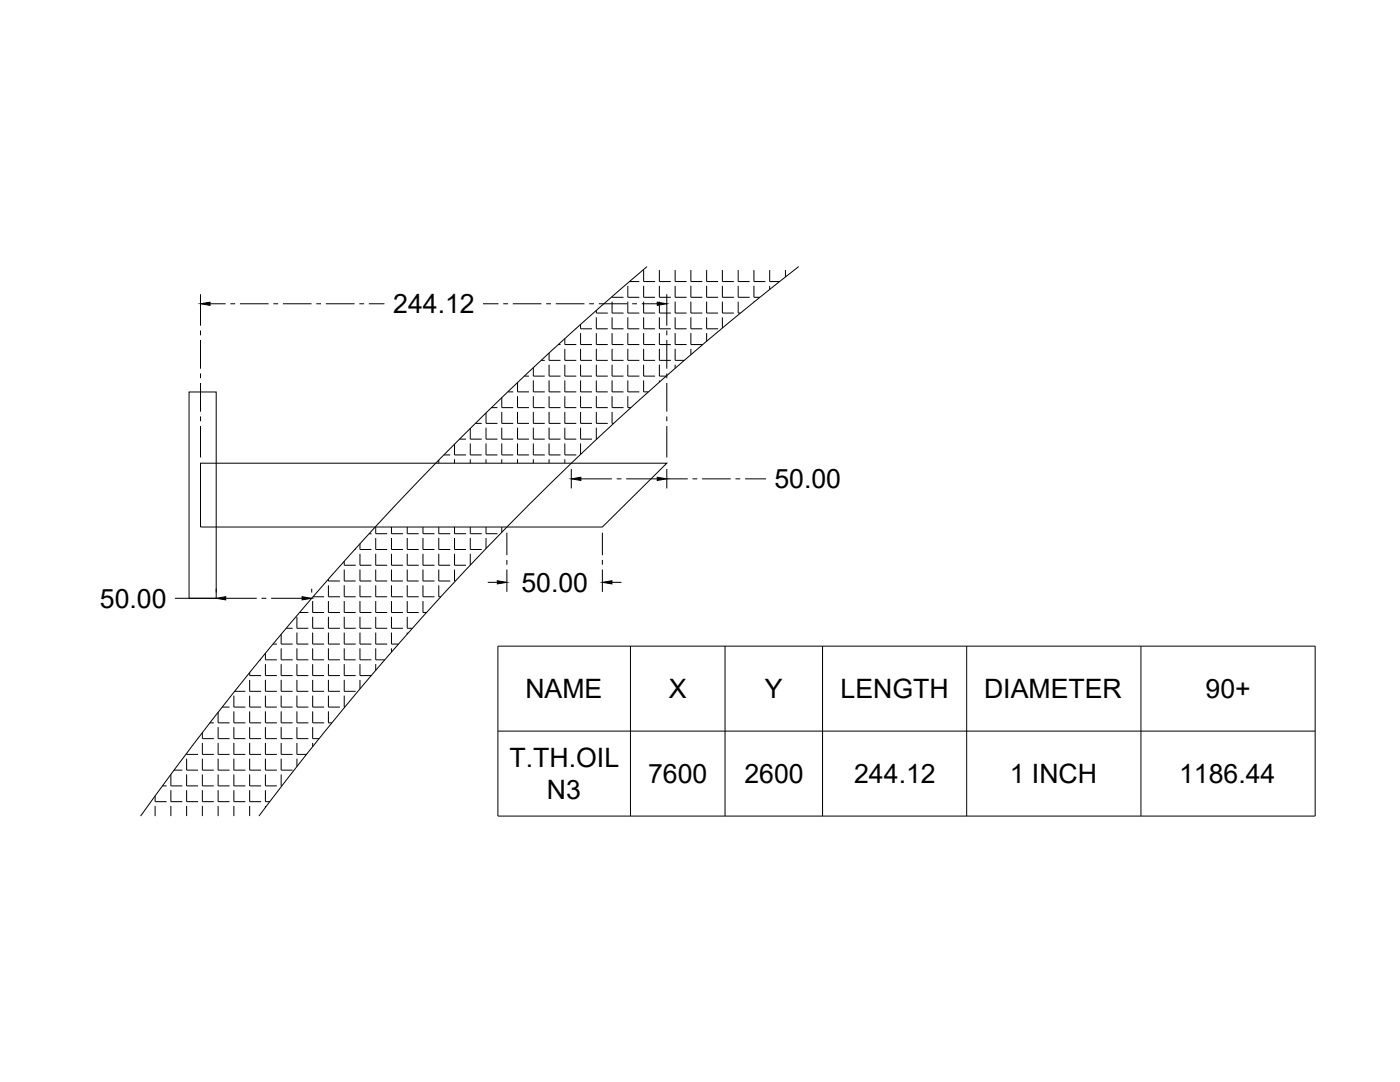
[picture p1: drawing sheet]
<svg xmlns="http://www.w3.org/2000/svg" width="279mm" height="216mm" viewBox="0 0 279 216" stroke-linecap="round" stroke-linejoin="round" font-family="sans-serif">
<!-- layer: 0 -->
<g fill="none" stroke="#000" stroke-width=".2">
<path d="M40 58.7v6.3M122.2 59.2v.1h2.2M125.3 57v2.3h2.3M125.6 56.2h2M128.4 53.9v2.3h2.3M128.4 57v2.3h2.3M129.1 53.2a597.7 597.7 0 0 0-101 109.6M131.6 53.9v2.3h2.3M131.6 57v2.3h2.3M133.1 58.7v6.3M134.7 53.9v2.3h2.3M134.7 57v2.3h2.3"/>
<path d="M137.9 53.9v2.3h2.3M137.9 57v2.3h2.3M141 53.9v2.3h2.3M141 57v2.3h2.3M144.2 53.9v2.3h2.3M144.2 57v2.3h2.3M147.3 53.9v2.3h2.3M147.3 57v2.3h2.3M150.5 53.9v2.3h2.2M150.5 57v2.3h1.1M153.6 53.9v2.3h2M153.6 57v.8"/>
<path d="M156.7 53.9v1.4M159.4 53.2a579.3 579.3 0 0 0-107.7 109.6M37.7 78.2h5.4v41.2h-5.4zM40 65.9v1M40 67.9v5.7M40 74.5v1M40 76.4v5.7M41.9 60.6h3.1M46 60.6h.9M47.9 60.6h5.7M54.6 60.6h.9M56.5 60.6h5.7"/>
<path d="M63.1 60.6h1M65 60.6h5.8M71.7 60.6h1M73.6 60.6h3.1M96.4 60.6h3.1M100.1 79.3v2h2.3M100.4 60.6h1M101.3 78.2h1.1M102.3 60.6h5.8M103.3 76.3v1.9h2.3M103.3 79.1v2.2h2.3M104.6 75h1"/>
<path d="M106.4 73.4v1.6h2.3M106.4 75.9v2.3h2.3M106.4 79.1v2.2h2.3M108 71.9h.7M109 60.6h1M109.6 70.4v1.5h2.3M109.6 72.8v2.2h2.3M109.6 75.9v2.3h2.3M109.6 79.1v2.2h2.3M110.9 60.6h5.7M111.4 68.8h.5M112.7 67.6v1.2h2.3"/>
<path d="M112.7 69.6v2.3h2.3M112.7 72.8v2.2h2.3M112.7 75.9v2.3h2.3M112.7 79.1v2.2h2.3M114.9 65.6h.1M115.9 64.7v.9h2.3M115.9 66.5v2.3h2.3M115.9 69.6v2.3h2.3M115.9 72.8v2.2h2.3M115.9 75.9v2.3h2.3M115.9 79.1v2.2h2.3M117.6 60.6h.9"/>
<path d="M119 61.9v.6h2.3M119 63.3v2.3h2.3M119 66.5v2.3h2.3M119 69.6v2.3h2.3M119 72.8v2.2h2.3M119 75.9v2.3h2.3M119 79.1v2.2h2.3M119.5 60.6h5.7M122.2 60.2v2.3h2.2M122.2 63.3v2.3h2.2M122.2 66.5v2.3h2.2M122.2 69.6v2.3h2.2"/>
<path d="M122.2 72.8v2.2h2.2M122.2 75.9v2.3h2.2M122.2 79.1v2.2h2.2M125.3 60.2v2.3h2.3M125.3 63.3v2.3h2.3M125.3 66.5v2.3h2.3M125.3 69.6v2.3h2.3M125.3 72.8v2.2h2.3M125.3 75.9v2.3h2.3M125.3 79.1v2.2h.6M126.2 60.6h.9M128.1 60.6h3.1"/>
<path d="M128.4 60.2v2.3h2.3M128.4 63.3v2.3h2.3M128.4 66.5v2.3h2.3M128.4 69.6v2.3h2.3M128.4 72.8v2.2h2.3M128.4 75.9v2.3h1M131.6 60.2v2.3h2.3M131.6 63.3v2.3h2.3M131.6 66.5v2.3h2.3M131.6 69.6v2.3h2.3M131.6 72.8v2.2h1.4M131.6 75.9v.3"/>
<path d="M133.1 65.9v1M133.1 67.9v5.7M133.1 74.5v1M133.1 76.4v5.7M134.7 60.2v2.3h2.3M134.7 63.3v2.3h2.3M134.7 66.5v2.3h2.3M134.7 69.6v2.3h1.9M134.7 72.8v.7M137.9 60.2v2.3h2.3M137.9 63.3v2.3h2.3M137.9 66.5v2.3h2.3"/>
<path d="M137.9 69.6v1.2M141 60.2v2.3h2.3M141 63.3v2.3h2.3M141 66.5v1.6M144.2 60.2v2.3h2.3M144.2 63.3v2.2M147.3 60.2v2.3h.5M150.5 60.2v.1M40 92.4h93.1l-12.9 12.8h-80.2zM40 83.1v.9M40 85v6.3M87.6 91.8v.6"/>
<path d="M88.6 90.8h1.3M90.7 88.6v2.2h2.3M90.7 91.6v.8M91.7 87.6h1.3M93.9 85.5v2.1h2.2M93.9 88.5v2.3h2.2M93.9 91.6v.8M94.9 84.5h1.2M97 82.4v2.1h2.3M97 85.3v2.3h2.3M97 88.5v2.3h2.3M97 91.6v.8"/>
<path d="M98.1 81.3h1.2M100.1 82.2v2.3h2.3M100.1 85.3v2.3h2.3M100.1 88.5v2.3h2.3M100.1 91.6v.8M103.3 82.2v2.3h2.3M103.3 85.3v2.3h2.3M103.3 88.5v2.3h2.3M103.3 91.6v.8M106.4 82.2v2.3h2.3M106.4 85.3v2.3h2.3M106.4 88.5v2.3h2.3"/>
<path d="M106.4 91.6v.8M109.6 82.2v2.3h2.3M109.6 85.3v2.3h2.3M109.6 88.5v2.3h2.3M109.6 91.6v.8M112.7 82.2v2.3h2.3M112.7 85.3v2.3h2.3M112.7 88.5v2.3h2.3M112.7 91.6v.8M114 93.6v3.9M115.9 82.2v2.3h2.3M115.9 85.3v2.3h2.3"/>
<path d="M115.9 88.5v2.2M115.9 95.5h6.2M119 82.2v2.3h2.3M119 85.3l.1 2.3M122.2 82.2v2.3h.3M123.1 95.5h.9M125 95.5h6.2M133.1 83.1v.9M133.1 85v6.3M133.1 93.6v3.9M133.1 95.5h4.2M138.2 95.5h1"/>
<path d="M140.1 95.5h5.7M146.8 95.5h.9M148.7 95.5h4.2M34.9 119.4h8.2M43.1 117.5v.7M45.1 119.4h6.1M52.2 119.4h.9M54.1 119.4h6.2M62.2 117.5v.7M62.4 119.9v2.3h2.3M62.5 119.1h2.2M65.5 115.5v.4h2.3"/>
<path d="M65.5 116.8v2.3h2.3M65.5 119.9v2.3h2.3M68.7 112v.8h2.3M68.7 113.6v2.3h2.3M68.7 116.8v2.3h2.3M68.7 119.9v2.3h2.3M70.8 109.6h.2M71.8 108.5v1.1h2.3M71.8 110.5v2.3h2.3M71.8 113.6v2.3h2.3M71.8 116.8v2.3h2.3M71.8 119.9v2.3h2.3"/>
<path d="M73.7 106.5h.4M75 105.2v1.3h2.3M75 107.4v2.2h2.3M75 110.5v2.3h2.3M75 113.6v2.3h2.3M75 116.8v2.3h2.3M75 119.9v2.3h2.3M78.1 105.2v1.3h2.3M78.1 107.4v2.2h2.3M78.1 110.5v2.3h2.3M78.1 113.6v2.3h2.3M78.1 116.8v2.3h2.3"/>
<path d="M78.1 119.9v2.3h2.3M81.3 105.2v1.3h2.3M81.3 107.4v2.2h2.3M81.3 110.5v2.3h2.3M81.3 113.6v2.3h2.3M81.3 116.8v2.3h2.3M81.3 119.9v2.3h2.3M84.4 105.2v1.3h2.3M84.4 107.4v2.2h2.3M84.4 110.5v2.3h2.3M84.4 113.6v2.3h2.3M84.4 116.8v2.3h2.3"/>
<path d="M84.4 119.9v2.3h.7M87.6 105.2v1.3h2.3M87.6 107.4v2.2h2.3M87.6 110.5v2.3h2.3M87.6 113.6v2.3h2.3M87.6 116.8v2.3h.4M90.7 105.2v1.3h2.3M90.7 107.4v2.2h2.3M90.7 110.5v2.3h2.3M90.7 113.6v2.3h.2M93.9 105.2v1.3h2.2M93.9 107.4v2.2h2.2"/>
<path d="M93.9 110.5v2.3M97 105.2v1.3h2.3M97 107.4v2.1M97.3 116.2h2M100.1 105.2v1M101.2 106.3v4.5M101.2 111.7v1M101.2 113.6v4.5M120.2 106.3v4.5M120.2 111.7v1M120.2 113.6v4.5M122.1 116.2h1.9"/>
<path d="M46.7 138.8v2.3h2.3M46.8 137.9h2.2M49.8 134.2v.6h2.3M49.8 135.7v2.2h2.3M49.8 138.8v2.3h2.3M51.9 131.7h.2M53 130.3v1.4h2.3M53 132.5v2.3h2.3M53 135.7v2.2h2.3M53 138.8v2.3h2.3M54.5 128.5h.8M56.1 126.5v2h2.3"/>
<path d="M56.1 129.4v2.3h2.3M56.1 132.5v2.3h2.3M56.1 135.7v2.2h2.3M56.1 138.8v2.3h2.3M57.1 125.4h1.3M59.3 123.1v2.3h2.2M59.3 126.2v2.3h2.2M59.3 129.4v2.3h2.2M59.3 132.5v2.3h2.2M59.3 135.7v2.2h2.2M59.3 138.8v2.3h2.2M59.8 122.2h1.7"/>
<path d="M62.4 123.1v2.3h2.3M62.4 126.2v2.3h2.3M62.4 129.4v2.3h2.3M62.4 132.5v2.3h2.3M62.4 135.7v2.2h2.3M62.4 138.8v2.3h2.3M65.5 123.1v2.3h2.3M65.5 126.2v2.3h2.3M65.5 129.4v2.3h2.3M65.5 132.5v2.3h2.3M65.5 135.7v2.2h2.3M65.5 138.8v2.3h2.3"/>
<path d="M68.7 123.1v2.3h2.3M68.7 126.2v2.3h2.3M68.7 129.4v2.3h2.3M68.7 132.5v2.3h2.3M68.7 135.7v2.2h2.3M68.7 138.8v2.3h.1M71.8 123.1v2.3h2.3M71.8 126.2v2.3h2.3M71.8 129.4v2.3h2.3M71.8 132.5v2.3h2.3M71.8 135.7v1.8M75 123.1v2.3h2.3"/>
<path d="M75 126.2v2.3h2.3M75 129.4v2.3h1.8M75 132.5v1.3M78.1 123.1v2.3h2.3M78.1 126.2v2.3h1.4M78.1 129.4v.7M81.3 123.1v2.3h1M81.3 126.2v.3M99.4 128.9h163.1v33.9h-163.1zM125.8 128.9v33.9M144.7 128.9v33.9M164.2 128.9v33.9"/>
<path d="M192.9 128.9v33.9M227.7 128.9v33.9M31 158.8v1.2h2.2M32.4 156.8h.8M34.1 154.5v2.3h2.3M34.1 157.7v2.3h2.3M34.7 153.7h1.7M37.2 150.3v.2h2.3M37.2 151.4v2.3h2.3M37.2 154.5v2.3h2.3M37.2 157.7v2.3h2.3M39.5 147.4h.1"/>
<path d="M40.4 146.2v1.2h2.3M40.4 148.2v2.3h2.3M40.4 151.4v2.3h2.3M40.4 154.5v2.3h2.3M40.4 157.7v2.3h2.3M41.9 144.2h.8M43.5 142.1v2.1h2.3M43.5 145.1v2.3h2.3M43.5 148.2v2.3h2.3M43.5 151.4v2.3h2.3M43.5 154.5v2.3h2.3M43.5 157.7v2.3h2.3"/>
<path d="M44.3 141.1h1.5M46.7 141.9v2.3h2.3M46.7 145.1v2.3h2.3M46.7 148.2v2.3h2.3M46.7 151.4v2.3h2.3M46.7 154.5v2.3h2.3M46.7 157.7v2.3h2.3M49.8 141.9v2.3h2.3M49.8 145.1v2.3h2.3M49.8 148.2v2.3h2.3M49.8 151.4v2.3h2.3M49.8 154.5v2.3h2.3"/>
<path d="M49.8 157.7v2.3h2.3M53 141.9v2.3h2.3M53 145.1v2.3h2.3M53 148.2v2.3h2.3M53 151.4v2.3h2.3M53 154.5v2.3h2.3M53 157.7v2.3h.8M56.1 141.9v2.3h2.3M56.1 145.1v2.3h2.3M56.1 148.2v2.3h2.3M56.1 151.4v2.3h2.3M56.1 154.5v2.3h.2"/>
<path d="M59.3 141.9v2.3h2.2M59.3 145.1v2.3h2.2M59.3 148.2v2.3h1.9M59.3 151.4v1.5M62.4 141.9v2.3h2.3M62.4 145.1v2.3h1.3M62.4 148.2v.8M65.5 141.9v2.3h.7M99.4 145.9h163.1M31 160.8v2M34.1 160.8v2M37.2 160.8v2"/>
<path d="M40.4 160.8v2M43.5 160.8v2M46.7 160.8v2M49.8 160.8v2M53 160.8v.3"/>
</g>
<path d="M40 60.6l1.9-.3v.6zM131.2 60.3l1.9 .3-1.9 .3zM114 95.5l1.9-.3v.7zM131.2 95.2l1.9 .3-1.9 .4zM43.1 119.4l2-.3v.6zM60.3 119.1l1.9 .3-1.9 .3zM99.3 115.9l1.9 .3-1.9 .3zM120.2 116.2l1.9-.3v.6z" fill="#000" stroke="#000" stroke-width=".2"/>
<g font-size="5.3">
<text x="78.5" y="62.5">244.12</text>
<text x="154.5" y="97.4">50.00</text>
<text x="104" y="118.1">50.00</text>
<text x="19.9" y="121.3">50.00</text>
<text x="104.8" y="139.3">NAME</text>
<text x="133.5" y="139.3">X</text>
<text x="152.7" y="139.3">Y</text>
<text x="167.8" y="139.3">LENGTH</text>
<text x="196.4" y="139.3">DIAMETER</text>
<text x="240.6" y="139.3">90+</text>
<text x="101.7" y="153.1">T.TH.OIL</text>
<text x="109.1" y="159.5">N3</text>
<text x="129.3" y="156.2">7600</text>
<text x="148.6" y="156.2">2600</text>
<text x="170.5" y="156.3">244.12</text>
<text x="201.5" y="156.3">1 INCH</text>
<text x="235.3" y="156.2">1186.44</text>
</g>
</svg>
